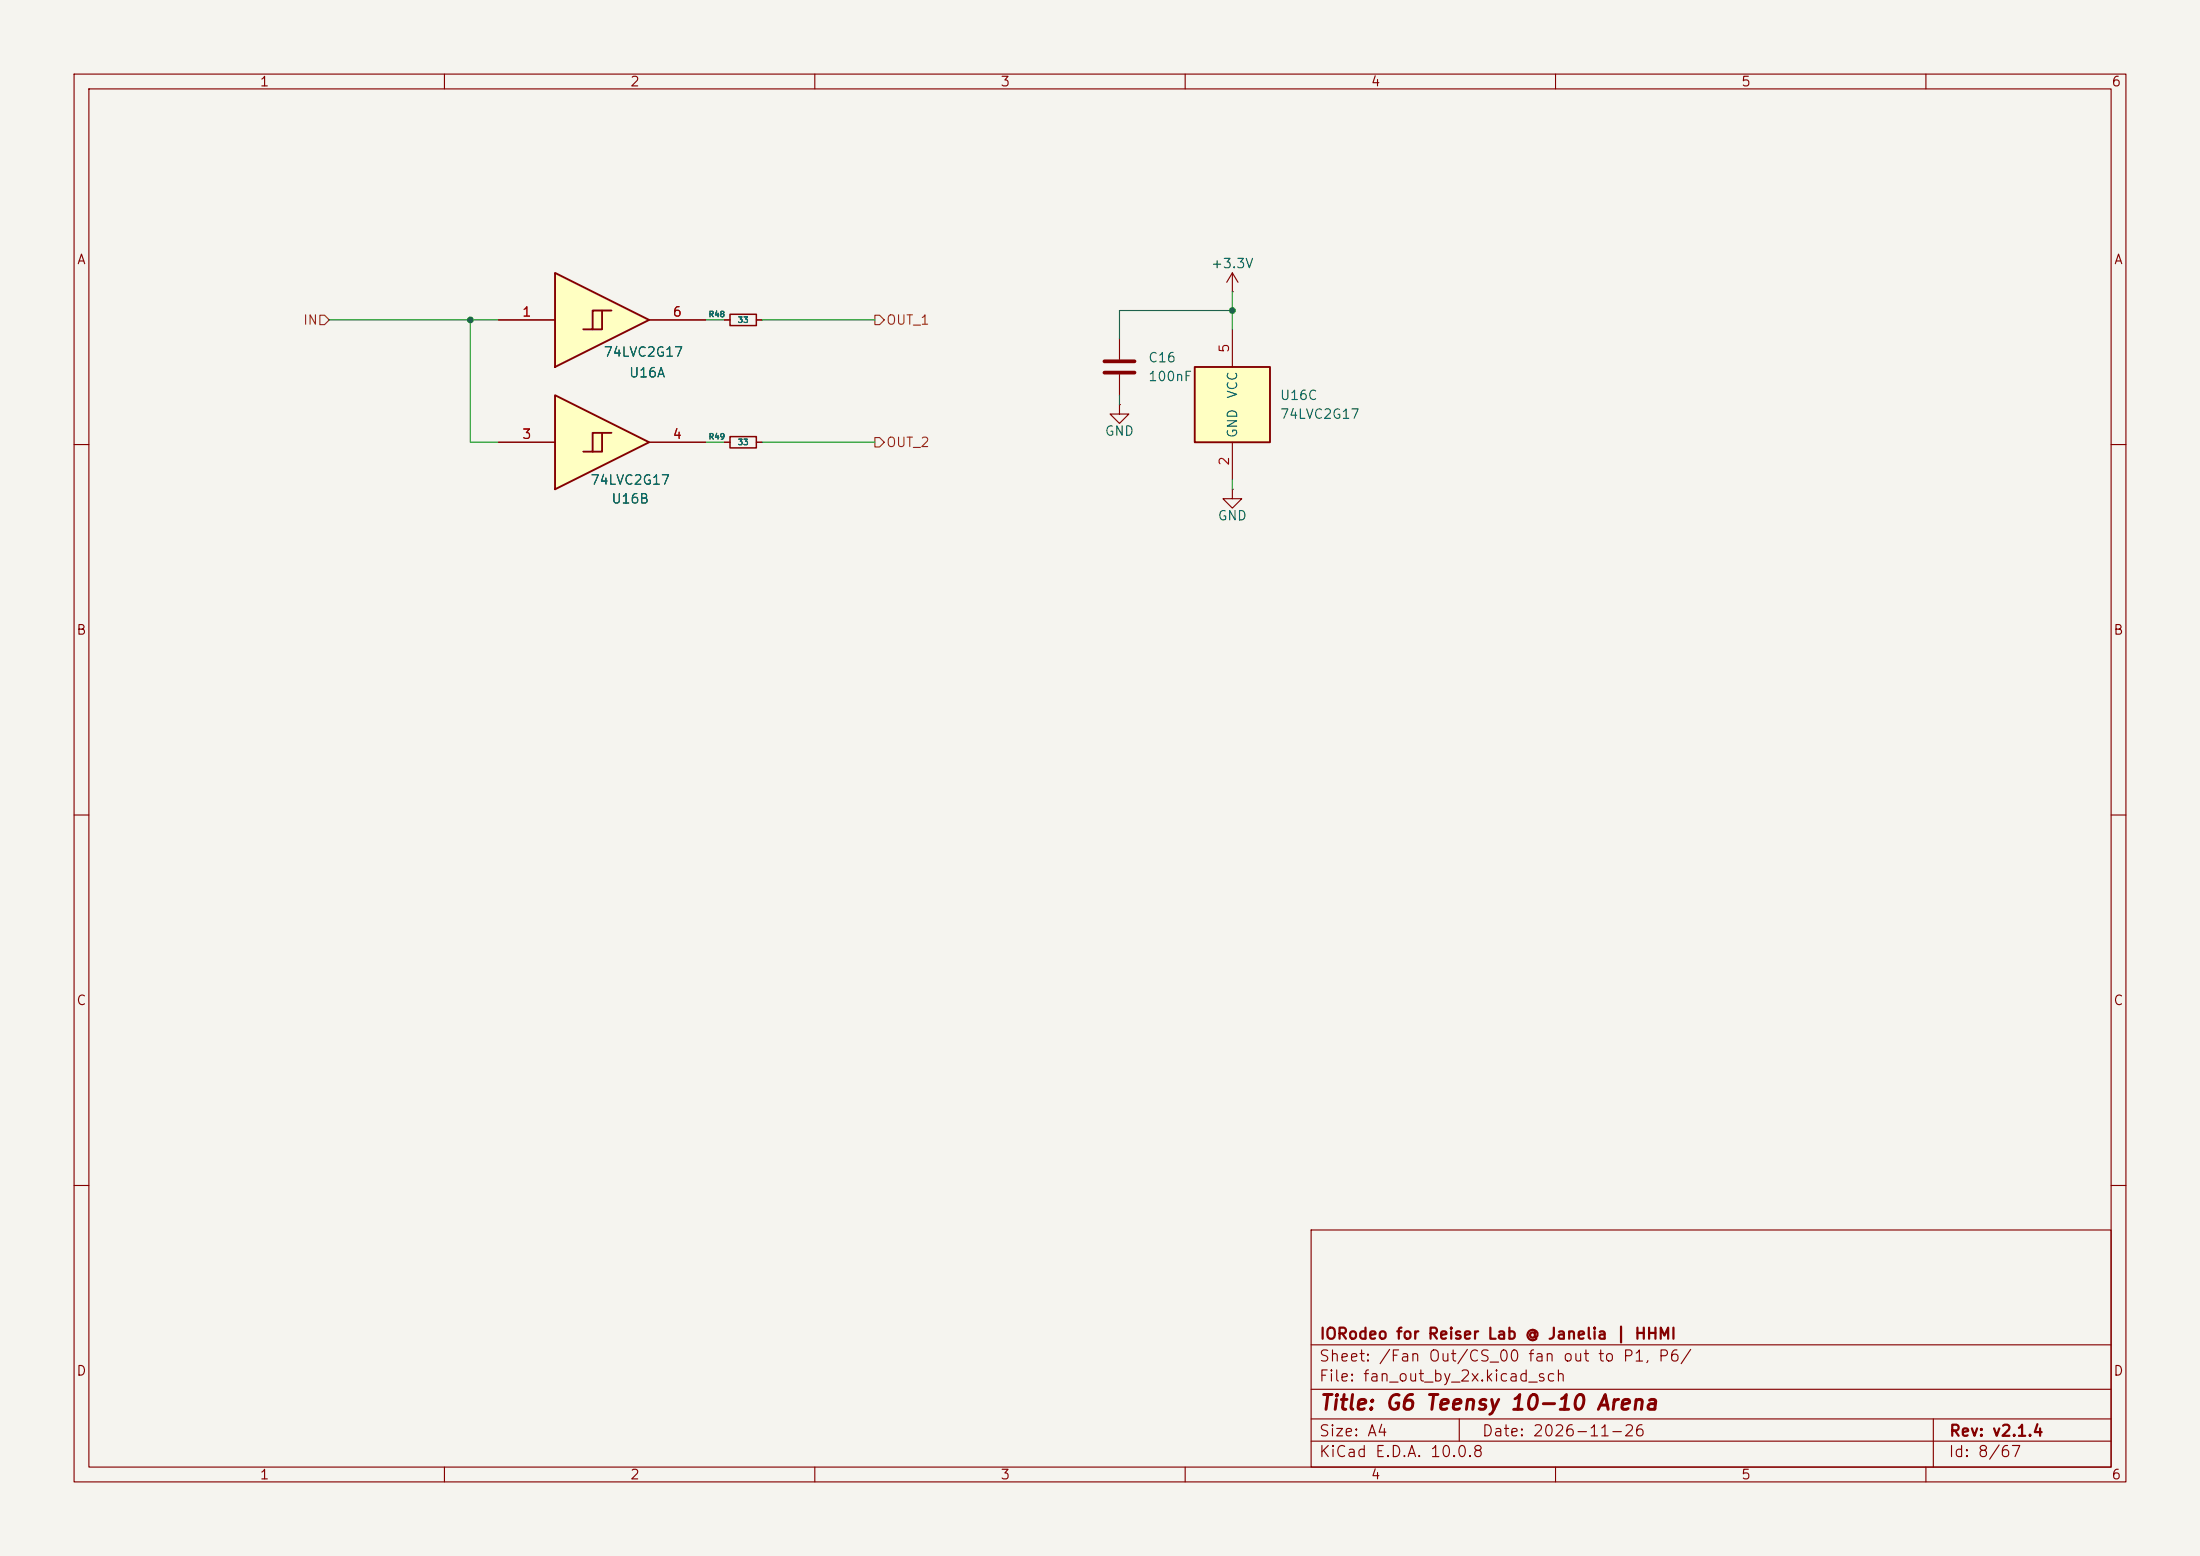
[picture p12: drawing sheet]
<svg xmlns="http://www.w3.org/2000/svg" width="297mm" height="210mm" viewBox="0 0 297 210" stroke-linecap="round" stroke-linejoin="round" font-family="sans-serif">
<path d="M0 0h297v210h-297z" fill="#f5f4ef" stroke="#f5f4ef" stroke-width=".14"/>
<g fill="none" stroke="#840000" stroke-width=".15">
<path d="M10 10h277v190h-277zM12 12h273v186h-273zM60 10v2M110 10v2M160 10v2M210 10v2M260 10v2M151.1 54.6v1.3h1.3l-1.3 1.3-1.2-1.3h1.2M151.1 54.6h.1M151.1 45.7v2.8M151.1 50.5v2.8M10 60h2"/>
<path d="M285 60h2M10 110h2M285 110h2M10 160h2M177 166h108v32h-108zM285 160h2M60 198v2M110 198v2M160 198v2M177 194.5h108M177 191.5h108M177 187.5h108"/>
<path d="M177 181.5h108M197 191.5v3M210 198v2M260 198v2M261 191.5v6.5"/>
</g>
<path d="M149.1 48.8h4.1M149.1 50.3h4.1" fill="none" stroke="#840000" stroke-width=".51"/>
<g fill="#ffffc2">
<path d="M74.9 36.8l12.7 6.4-12.7 6.3z"/>
<path d="M80 41.9h2.5l-3.8 2.6h1.3z"/>
<path d="M81.3 41.9v2.6h-1.3z"/>
</g>
<path d="M74.9 36.8l12.7 6.4-12.7 6.3zM81.3 41.9v2.6h-1.3M82.5 41.9h-2.5v2.6h-1.3" fill="none" stroke="#840000" stroke-width=".25"/>
<path d="M67.3 43.2h7.6M87.6 43.2h7.6" fill="none" stroke="#840000" stroke-width=".15"/>
<g fill="#ffffc2">
<path d="M74.9 53.3l12.7 6.4-12.7 6.3z"/>
<path d="M80 58.4h2.5l-3.8 2.6h1.3z"/>
<path d="M81.3 58.4v2.6h-1.3z"/>
</g>
<path d="M74.9 53.3l12.7 6.4-12.7 6.3zM81.3 58.4v2.6h-1.3M82.5 58.4h-2.5v2.6h-1.3" fill="none" stroke="#840000" stroke-width=".25"/>
<path d="M67.3 59.7h7.6M87.6 59.7h7.6M166.4 66v1.3h1.2l-1.2 1.3-1.3-1.3h1.3M166.4 66h.1" fill="none" stroke="#840000" stroke-width=".15"/>
<path d="M161.3 49.5h10.1v10.2h-10.1z" fill="#ffffc2"/>
<path d="M161.3 49.5h10.1v10.2h-10.1z" fill="none" stroke="#840000" stroke-width=".25"/>
<g fill="none" stroke="#840000" stroke-width=".15">
<path d="M166.4 39.4h.1M166.4 36.8v2.6M166.4 36.8l-.8 1.3M166.4 36.8l.7 1.3M67.3 59.7h7.6M67.3 43.2h7.6M87.6 59.7h7.6M87.6 43.2h7.6M97.8 59.7h.8M97.8 43.2h.8M102.1 59.7h.8M102.1 43.2h.8"/>
<path d="M166.4 44.5v5M166.4 59.7v5.1"/>
</g>
<path d="M98.6 58.9h3.5v1.6h-3.5zM98.6 42.4h3.5v1.5h-3.5z" fill="none" stroke="#840000" stroke-width=".2"/>
<path d="M43.2 42.5h.6l.6 .7-.6 .6h-.6zM118.1 42.5h.6l.7 .7-.7 .6h-.6zM118.1 59.1h.6l.7 .6-.7 .6h-.6z" fill="none" stroke="#725600" stroke-width=".15"/>
<path d="M166.4 39.4v5.1M44.4 43.2h22.9M63.5 43.2v16.5h3.8M95.2 43.2h2.6M95.2 59.7h2.6M102.9 43.2h15.2M102.9 59.7h15.2M151.1 53.3v1.3M166.4 41.9h-15.3v3.8M166.4 64.8v1.2" fill="none" stroke="#009600" stroke-width=".15"/>
<g fill="#009600">
<circle cx="166.4" cy="41.9" r=".46"/>
<circle cx="63.5" cy="43.2" r=".46"/>
</g>
<text font-size="2" fill="#840000" x="178" y="190.8">Title: G6 Teensy 10-10 Arena</text>
<g font-size="1.5" fill="#840000">
<text x="178" y="184.1">Sheet: /Fan Out/CS_00 fan out to P1, P6/</text>
<text x="178" y="181.1">IORodeo for Reiser Lab @ Janelia | HHMI</text>
<text x="178" y="186.8">File: fan_out_by_2x.kicad_sch</text>
<text x="178" y="197">KiCad E.D.A. 10.0.8</text>
<text x="178" y="194.2">Size: A4</text>
<text x="200" y="194.2">Date: 2026-11-26</text>
<text x="263" y="197">Id: 8/67</text>
<text x="263" y="194.2">Rev: v2.1.4</text>
</g>
<g font-size="1.3" fill="#840000">
<text x="35" y="12">1</text>
<text x="85" y="12">2</text>
<text x="135" y="12">3</text>
<text x="185" y="12">4</text>
<text x="235" y="12">5</text>
<text x="285" y="12">6</text>
<text x="10.3" y="36">A</text>
<text x="285.3" y="36">A</text>
<text x="10.2" y="86">B</text>
<text x="285.2" y="86">B</text>
<text x="10.2" y="136">C</text>
<text x="285.2" y="136">C</text>
<text x="10.2" y="186">D</text>
<text x="285.2" y="186">D</text>
<text x="35" y="200">1</text>
<text x="85" y="200">2</text>
<text x="135" y="200">3</text>
<text x="185" y="200">4</text>
<text x="235" y="200">5</text>
<text x="285" y="200">6</text>
</g>
<g font-size="1.3" fill="#006464">
<text x="163.4" y="36.5">+3.3V</text>
<text x="81.4" y="48.5">74LVC2G17</text>
<text x="84.8" y="51.3">U16A</text>
<text x="154.9" y="49.2">C16</text>
<text x="154.9" y="51.8">100nF</text>
<text x="167.3" y="53.9" transform="rotate(-90 167.3 53.9)">VCC</text>
<text x="149.1" y="59.1">GND</text>
<text x="167.3" y="59.2" transform="rotate(-90 167.3 59.2)">GND</text>
<text x="172.7" y="54.3">U16C</text>
<text x="172.7" y="56.8">74LVC2G17</text>
<text x="79.6" y="65.7">74LVC2G17</text>
<text x="82.5" y="68.3">U16B</text>
<text x="164.3" y="70.6">GND</text>
</g>
<g font-size="1.3" fill="#725600">
<text x="40.8" y="44.1">IN</text>
<text x="119.5" y="44.1">OUT_1</text>
<text x="119.5" y="60.7">OUT_2</text>
</g>
<g font-size="1.3" fill="#a90000">
<text x="70.4" y="43">1</text>
<text x="90.7" y="43">6</text>
<text x="166.2" y="47.7" transform="rotate(-90 166.2 47.7)">5</text>
<text x="70.4" y="59.6">3</text>
<text x="90.7" y="59.6">4</text>
<text x="166.2" y="63" transform="rotate(-90 166.2 63)">2</text>
</g>
<g font-size=".8" fill="#006464">
<text x="95.6" y="43">R48</text>
<text x="99.5" y="43.8">33</text>
<text x="95.6" y="59.5">R49</text>
<text x="99.5" y="60.3">33</text>
</g>
</svg>
